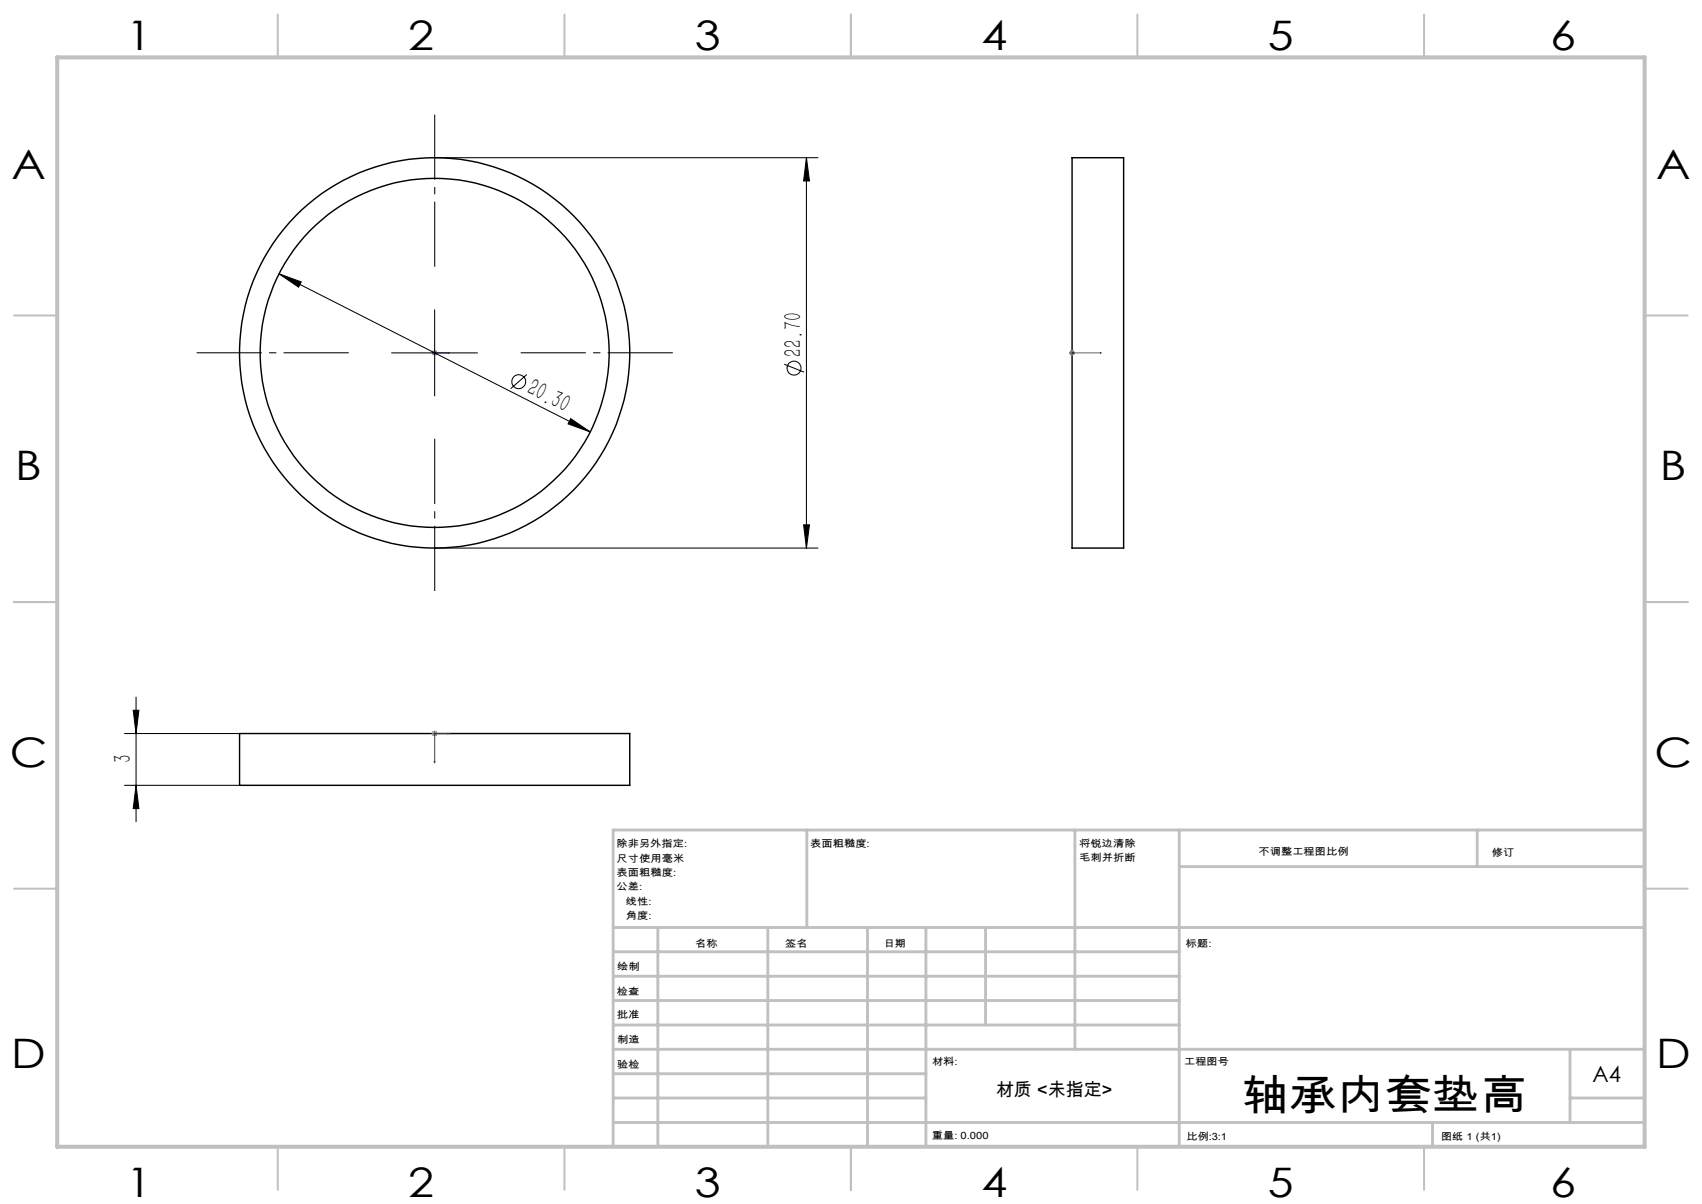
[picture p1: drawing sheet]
<svg xmlns="http://www.w3.org/2000/svg" width="297mm" height="210mm" viewBox="0 0 297 210" stroke-linecap="round" stroke-linejoin="round" font-family="sans-serif">
<g fill="none" stroke="#000" stroke-width=".25">
<path d="M187.1 27.5h9v68.1h-9zM41.8 127.9h68.1v9.1h-68.1z"/>
<circle cx="75.9" cy="61.5" r="30.5"/>
<circle cx="75.9" cy="61.6" r="34"/>
</g>
<g fill="none" stroke="#000" stroke-width=".18">
<path d="M75.8 27.5h66.9M140.7 27.5l.6 4.1h-1.1zM140.7 27.5v68.1M48.7 47.8l3.9 1.4-.5 .9zM48.7 47.8l54.3 27.5M75.8 54v15.1M68.3 61.6h15M91.9 65.3l-2.8 2.5M99.6 73l3.4 2.3-3.9-1.4zM136.8 63.5l3.5 1.4M75.8 95.6h66.9M140.2 91.5h1.1l-.6 4.1z"/>
<path d="M21.7 127.9h20.1M21.7 137h20.1M23.2 123.9h1l-.5 4zM23.7 137l.5 4h-1zM23.7 121.6v21.7"/>
<circle cx="90.5" cy="66.6" r="1.22"/>
<circle cx="138.6" cy="64.2" r="1.21"/>
</g>
<g fill="none" stroke="#00f" stroke-width=".18">
<path d="M75.8 61.6h.1zM75.8 61.6h.1M75.8 61.6h2.6M76 61.6h-.1h.1M78.4 61.6h-.2h.2M187 61.6h.1zM187.1 61.6h.1M187.1 61.6h5.1M187.4 61.6h.1M192.2 61.6h-.3h.3M75.8 132.8h.1l-.1 .3zM75.8 128.3h.1"/>
<path d="M75.9 127.9h.1zM78.2 127.9h.2l-.2 .1zM78.4 127.9h-2.6v5.2"/>
</g>
<path d="M75.4 61.6h.9M75.5 61.2l.7 .7M75.8 61.1v.9M76.2 61.2l-.7 .7M186.5 61.6h1.1M186.7 61.2l.7 .7M187.1 61.1v.9M187.4 61.2l-.7 .7M75.4 127.9h.9M75.5 127.6l.7 .7M75.8 127.5v1M76.2 127.6l-.7 .7" fill="none" stroke="#808080" stroke-width=".18"/>
<path d="M75.9 46.5v-26.5M60.9 61.5h-26.6M75.9 76.5v26.6M90.9 61.5h26.5" fill="none" stroke="#000" stroke-width=".18" stroke-dasharray="30.5 1.3 1.3 1.3" stroke-dashoffset="19.1" stroke-linecap="butt"/>
<g fill="none" stroke="#c0c0c0" stroke-width=".35">
<path d="M48.5 2.5v7.5M98.5 2.5v7.5M148.5 2.5v7.5M198.5 2.5v7.5M248.5 2.5v7.5M2.5 55h7.5M287 55h7.5M2.5 105h7.5M287 105h7.5M2.5 155h7.5M287 155h7.5M48.5 200v7.5"/>
<path d="M98.5 200v7.5M148.5 200v7.5M198.5 200v7.5M248.5 200v7.5"/>
</g>
<g fill="none" stroke="#c0c0c0" stroke-width=".5">
<path d="M140.8 144.8v17M187.6 144.8v38.2M205.8 144.8v55.2M205.8 151.2h81.2M257.8 144.8v6.4M287 144.8h-180v55.2M107 161.8h180M107 178.8h98.8M107 174.5h98.8M107 170.3h98.8M107 166h98.8M114.8 161.8v38.2"/>
<path d="M134 161.8v38.2M151.4 161.8v38.2M161.6 161.8v38.2M172 161.8v17M107 195.8h180M107 191.5h54.6M107 187.3h54.6M107 183h180M250 195.8v4.2M274 191.5h13M274 183v12.8"/>
</g>
<path d="M10 10h277v190h-277z" fill="none" stroke="#c0c0c0" stroke-width=".7"/>
<g fill="#00f">
<path d="M75.9 127.9h.1z"/>
<path d="M78.2 61.6h.2zM75.8 61.6h.1z"/>
<path d="M75.9 61.6h.1zM187 61.6h.1zM191.9 61.6h.3zM78.2 127.9v.1l.2-.1zM75.8 132.8v.3l.1-.3z"/>
</g>
<g fill="#000">
<path d="M140.7 27.5l.6 4.1h-1.1zM140.2 91.5h1.1l-.6 4.1zM23.2 123.9h1l-.5 4zM23.7 137l.5 4h-1z"/>
<path d="M48.7 47.8l3.4 2.3 .5-.9zM99.6 73l-.5 .9 3.9 1.4z"/>
</g>
<text font-size="7.4" x="216.6" y="193.5">轴承内套垫高</text>
<g font-size="7.1">
<text x="22" y="8.7">1</text>
<text x="71.2" y="8.7">2</text>
<text x="121.2" y="8.7">3</text>
<text x="171.2" y="8.7">4</text>
<text x="221.2" y="8.7">5</text>
<text x="270.5" y="8.7">6</text>
<text x="2" y="31.2">A</text>
<text x="289" y="31.2">A</text>
<text x="2.7" y="83.7">B</text>
<text x="289.7" y="83.7">B</text>
<text x="1.7" y="133.7">C</text>
<text x="288.7" y="133.7">C</text>
<text x="2" y="186.2">D</text>
<text x="289" y="186.2">D</text>
<text x="22" y="208.7">1</text>
<text x="71.2" y="208.7">2</text>
<text x="121.2" y="208.7">3</text>
<text x="171.2" y="208.7">4</text>
<text x="221.2" y="208.7">5</text>
<text x="270.5" y="208.7">6</text>
</g>
<g font-size="4.4">
<text x="139.9" y="62.2" transform="rotate(-90 139.9 62.2)">22.70</text>
<text x="91.7" y="68.6" transform="rotate(27 91.7 68.6)">20.30</text>
<text x="22.9" y="133.1" transform="rotate(-90 22.9 133.1)">3</text>
</g>
<text font-size="3.9" x="277.9" y="188.8">A4</text>
<text font-size="3.2" x="173.8" y="191.1">材质 &lt;未指定&gt;</text>
<g font-size="1.7">
<text x="107.6" y="147.8">除非另外指定:</text>
<text x="141.4" y="147.8">表面粗糙度:</text>
<text x="188.3" y="147.7">将锐边清除</text>
<text x="219.6" y="149.2">不调整工程图比例</text>
<text x="260.3" y="149.4">修订</text>
<text x="107.6" y="150.3">尺寸使用毫米</text>
<text x="107.6" y="152.8">表面粗糙度:</text>
<text x="107.6" y="155.3">公差:</text>
<text x="188.3" y="150.2">毛刺并折断</text>
<text x="109.2" y="160.3">角度:</text>
<text x="109.2" y="157.8">线性:</text>
<text x="121.3" y="165.2">名称</text>
<text x="137" y="165.1">签名</text>
<text x="154.2" y="165.1">日期</text>
<text x="207" y="165.1">标题:</text>
<text x="107.6" y="173.5">检查</text>
<text x="107.7" y="169.3">绘制</text>
<text x="107.6" y="177.5">批准</text>
<text x="107.7" y="182">制造</text>
<text x="162.6" y="185.7">材料:</text>
<text x="206.6" y="185.7">工程图号</text>
<text x="107.7" y="186.3">验检</text>
<text x="162.6" y="198.7">重量: 0.000</text>
<text x="207.1" y="198.8">比例:3:1</text>
<text x="251.5" y="198.8">图纸 1 (共1)</text>
</g>
</svg>
